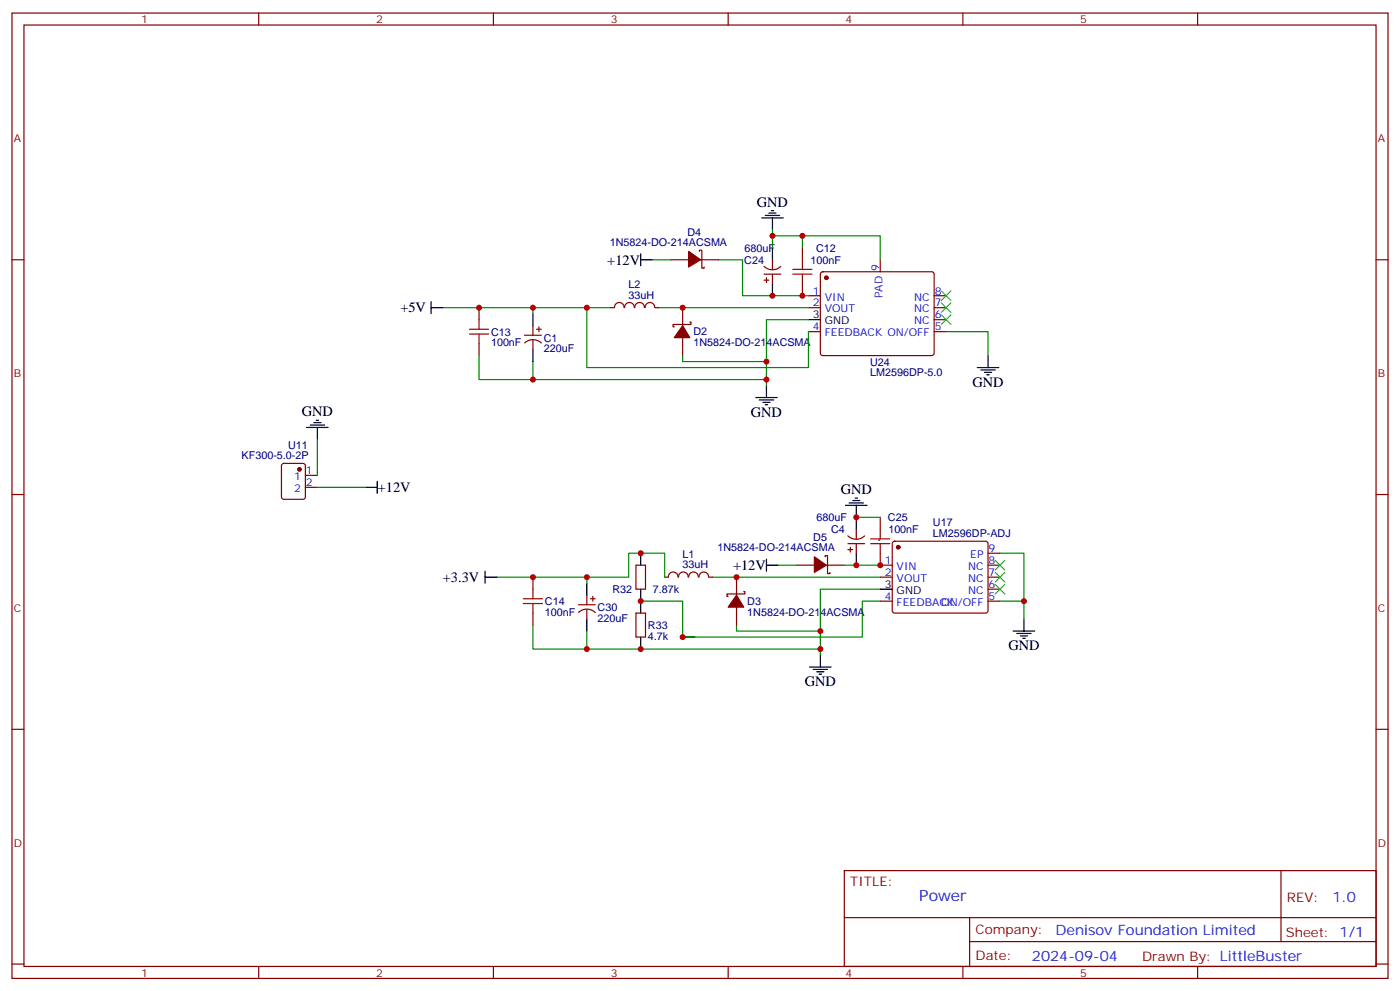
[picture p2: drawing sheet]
<svg xmlns="http://www.w3.org/2000/svg" width="412mm" height="292mm" viewBox="0 0 412 292" stroke-linecap="round" stroke-linejoin="round" font-family="sans-serif">
<g fill="none" stroke="#870000" stroke-width=".35">
<path d="M3.5 3.8h405.4v284.4h-405.4zM7.1 7.4h398.2v277.3h-398.2zM76.2 3.8v3.6M145.3 3.8v3.6M214.5 3.8v3.6M283.6 3.8v3.6M352.8 3.8v3.6M3.5 76.5h3.6M197.6 76.5h5.2M206 74v-.3h.7v5.3h.7v-.4M206.4 76.5h5.3M225.1 78.4a3.5 3.5 0 0 0 4.9 .1"/>
<path d="M227.5 76.5v2.8M236.4 73v3.5M259.3 76.5v3.5M405.3 76.5h3.6M141.1 90.6v3.6M154.5 98.7h5M157 95.9v2.8M158 97h1.5M158.7 96.3v1.4M179.9 90.6h1.1M181 90.6a1.41 1.41 0 0 1 1.4-1.5 1.41 1.41 0 0 1 1.4 1.5M184 90.6a1.41 1.41 0 0 1 1.4-1.5 1.41 1.41 0 0 1 1.4 1.5"/>
<path d="M187 90.6a1.41 1.41 0 0 1 1.4-1.5 1.41 1.41 0 0 1 1.4 1.5M190 90.6a1.41 1.41 0 0 1 1.4-1.5 1.41 1.41 0 0 1 1.4 1.5M193 90.6h1M201.1 90.6v5.3M201.1 99.4v5.3M203.2 94.9h.4v.7h-5.3v.7h.3M225.1 80.8h4.9M225.1 82.5h1.4M225.8 81.8v1.4M227.5 80.8v2.8M236.4 83.6v3.5M238.1 87.1h3.6"/>
<path d="M238.1 90.6h3.6M238.1 97.7h3.6M241.9 80.3l.5-.3h32.1l.5 .3 .2 .5-.1 23.5-.6 .4h-32.4l-.4-.7v-23.2zM275.2 87.1h3.5M275.2 90.6h3.5M275.2 97.7h3.5M275.2 94.2h3.5M141.1 101.2v3.5M154.6 101a3.5 3.5 0 0 1 4.9 0M157 100.2v2.8M83.1 136.7l.5-.2h5.7l.6 .4 .1 9.5-.5 .6-5.9 .1-.6-.5-.1-9.4zM3.5 145.7h3.6"/>
<path d="M90 140h3.5M90 143.5h3.5M249.8 157.8a3.5 3.5 0 0 0 4.9 .1M252.2 155.9v2.8M259.3 152.4v3.5M263.1 159.6l.4-.2h26.8l.5 .2 .2 .5v20.1l-.7 .4-27-.1-.5-.6v-19.8zM405.3 145.7h3.6M157 170v3.5M170.4 178.1h4.9M172.9 175.3v2.8M172.9 179.5v2.9M173.9 176.4h1.4"/>
<path d="M174.6 175.6v1.5M187.3 166.5h2.8v7h-2.8zM195.8 170h1M196.9 170a1.41 1.41 0 0 1 1.4-1.5 1.41 1.41 0 0 1 1.4 1.5M199.9 170a1.41 1.41 0 0 1 1.4-1.5 1.41 1.41 0 0 1 1.4 1.5M202.9 170a1.41 1.41 0 0 1 1.4-1.5 1.41 1.41 0 0 1 1.4 1.5M205.9 170a1.41 1.41 0 0 1 1.4-1.5 1.41 1.41 0 0 1 1.4 1.5M208.8 170h1.1M217 170v5.3M217 178.8v5.3M219.1 174.2h.3v.7h-5.3v.7h.4M234.6 166.5h5.3"/>
<path d="M243.1 164v-.3h.7v5.2h.7v-.3M243.4 166.5h5.3M249.8 160.1h4.9M249.8 161.9h1.4M250.5 161.2v1.4M252.2 160.1v2.8M259.3 162.9v3.6h3.5M259.3 170h3.5M259.3 177.1h3.5M291 166.5h3.6M291 170h3.6M291 177.1h3.6"/>
<path d="M291 173.5h3.6M291 162.9h3.6M157 180.6v3.5M170.4 180.4a3.5 3.5 0 0 1 4.9 0M187.3 180.6h2.8v7h-2.8zM3.5 214.8h3.6M405.3 214.8h3.6M248.7 256.4h156.6v28.3h-156.6zM377.3 256.5v20.8M248.7 270.3h156.5M285.6 277.3h119.6M285.6 270.3v14.1"/>
<path d="M3.5 284h3.6M76.2 284.7v3.5M145.3 284.7v3.5M214.5 284.7v3.5M283.6 284.7v3.5M352.8 284.7v3.5M405.3 284h3.6"/>
</g>
<g fill="#870000" stroke="#870000" stroke-width=".35">
<path d="M201.1 95.9l2.1 3.5h-4.6z"/>
<path d="M217 175.3l2.1 3.5h-4.6z"/>
<path d="M202.8 74l3.6 2.5-3.6 2.1z"/>
<path d="M239.9 164l3.5 2.5-3.5 2.1z"/>
<circle cx="88.2" cy="138.3" r=".53"/>
<circle cx="243.4" cy="81.8" r=".53"/>
<circle cx="264.6" cy="161.2" r=".53"/>
</g>
<g fill="none" stroke="#000" stroke-width=".35">
<path d="M188.7 76.5h3.6M188.7 74.8v3.5M224.4 64.2h6.3M225.4 63.5h4.3M226.5 62.8h2.1M227.2 62.1h.7M227.5 64.2v3.5M227.5 73v3.5M127 90.6h3.5M127 88.9v3.5M157 92.4v3.5M227.5 83.6v3.5"/>
<path d="M238.1 94.2h3.6M157 103v3.5M222.6 117.1h6.4M223.7 117.8h4.2M224.7 118.5h2.1M225.4 119.2h.7M225.8 113.6v3.5M287.9 108.3h6.3M288.9 109h4.3M290 109.7h2.1M290.7 110.4h.7M291 104.7v3.6"/>
<path d="M90.3 125.9h6.4M91.4 125.2h4.2M92.4 124.5h2.1M93.1 123.8h.7M93.5 125.9v3.5M107.6 143.5h3.5M111.1 141.8v3.5M249.1 148.8h6.3M250.1 148.1h4.3M251.2 147.4h2.1M251.9 146.7h.7M252.2 148.8v7.1"/>
<path d="M142.9 170h3.5M142.9 168.2v3.6M172.9 171.8v3.5M188.7 162.9v3.6M188.7 173.5v7.1M225.8 164.7v3.5M225.8 166.5h3.5M252.2 162.9v3.6M259.3 173.5h3.5M172.9 182.4v3.5M188.7 187.6v3.6M238.5 196.5h6.3"/>
<path d="M239.5 197.2h4.3M240.6 197.9h2.1M241.3 198.6h.7M241.7 192.9v3.6M298.4 185.9h6.4M299.5 186.6h4.2M300.6 187.3h2.1M301.3 188h.7M301.6 182.4v3.5"/>
</g>
<g fill="none" stroke="#008700" stroke-width=".35">
<path d="M192.3 76.5h5.3M211.7 76.5h7v10.6h19.4M227.5 69.5h31.8v7M227.5 67.7v5.3M236.4 69.5v3.5M130.5 90.6h26.5M172.9 90.6h-15.9v1.8M179.9 90.6h-7v17.7h65.2v-10.6M194 90.6h44.1M238.1 94.2h-12.3v19.4M278.7 97.7h12.3v7M141.1 104.7v7.1h15.9"/>
<path d="M157 106.5v5.3h68.8M201.1 104.7v1.8h24.7M93.5 129.4v10.6M93.5 143.5h14.1M252.2 152.4h7.1M146.4 170h26.5M188.7 177.1h12.4v10.5M195.8 170v-7.1h-10.6v7.1h-12.3v1.8M209.9 170h49.4M229.3 166.5h5.3M248.7 166.5h10.6M259.3 177.1h-5.3v10.5h-52.9h3.5h-1.8"/>
<path d="M259.3 173.5h-17.6v19.4M294.6 162.9h7v19.5M294.6 177.1h7M157 184.1v7.1h15.9M172.9 185.9v5.3h68.8M217 184.1v1.8h24.7"/>
</g>
<path d="M277.3 92.7l2.8 2.9M277.3 89.2l2.8 2.8M277.3 85.7l2.8 2.8M280.1 92.7l-2.8 2.9M280.1 89.2l-2.8 2.8M280.1 85.7l-2.8 2.8M293.2 172.1l2.8 2.8M293.2 168.6l2.8 2.8M293.2 165.1l2.8 2.8M296 172.1l-2.8 2.8M296 168.6l-2.8 2.8M296 165.1l-2.8 2.8" fill="none" stroke="#3c3" stroke-width=".35"/>
<g fill="none" stroke="#a10000" stroke-width=".35">
<path d="M233.5 79.3h5.7M236.4 76.5v2.8M138.3 97h5.6M138.3 98.4h5.6M141.1 94.2v2.8M141.1 98.4v2.8M233.5 80.8h5.7M236.4 80.8v2.8M256.5 158.7h5.6M259.3 155.9v2.8M154.2 176.4h5.6M154.2 177.8h5.6"/>
<path d="M157 173.5v2.9M157 177.8v2.8M256.5 160.1h5.6M259.3 160.1v2.8"/>
</g>
<circle cx="258.8" cy="159.1" r=".18" fill="#000"/>
<g fill="#c00">
<circle cx="225.8" cy="106.5" r=".88"/>
<circle cx="172.9" cy="90.6" r=".88"/>
<circle cx="157" cy="90.6" r=".88"/>
<circle cx="225.8" cy="111.8" r=".88"/>
<circle cx="241.7" cy="191.2" r=".88"/>
<circle cx="172.9" cy="170" r=".88"/>
<circle cx="241.7" cy="185.9" r=".88"/>
<circle cx="227.5" cy="69.5" r=".88"/>
<circle cx="201.1" cy="90.6" r=".88"/>
<circle cx="227.5" cy="87.1" r=".88"/>
<circle cx="252.2" cy="166.5" r=".88"/>
<circle cx="236.4" cy="87.1" r=".88"/>
<circle cx="236.4" cy="69.5" r=".88"/>
<circle cx="141.1" cy="90.6" r=".88"/>
<circle cx="157" cy="111.8" r=".88"/>
<circle cx="157" cy="170" r=".88"/>
<circle cx="172.9" cy="191.2" r=".88"/>
<circle cx="259.3" cy="166.5" r=".88"/>
<circle cx="252.2" cy="152.4" r=".88"/>
<circle cx="188.7" cy="191.2" r=".88"/>
<circle cx="188.7" cy="177.1" r=".88"/>
<circle cx="188.7" cy="162.9" r=".88"/>
<circle cx="217" cy="170" r=".88"/>
<circle cx="201.1" cy="187.6" r=".88"/>
<circle cx="301.6" cy="177.1" r=".88"/>
</g>
<text font-size="4.6" fill="#00f" x="270.8" y="265.5">Power</text>
<g font-size="4.2">
<text x="223" y="60.9">GND</text>
<text x="178.9" y="77.9">+12V</text>
<text x="117.9" y="92">+5V</text>
<text x="286.5" y="113.9">GND</text>
<text x="88.9" y="122.7">GND</text>
<text x="221.2" y="122.7">GND</text>
<text x="111.3" y="144.9">+12V</text>
<text x="247.6" y="145.6">GND</text>
<text x="215.9" y="167.9">+12V</text>
<text x="130.5" y="171.4">+3.3V</text>
<text x="297" y="191.5">GND</text>
<text x="237.1" y="202.1">GND</text>
</g>
<g font-size="4.2" fill="#00f">
<text x="392.5" y="265.7">1.0</text>
<text x="310.9" y="275.3">Denisov Foundation Limited</text>
<text x="304" y="283.1">2024-09-04</text>
</g>
<g font-size="3.9" fill="#800">
<text x="250.5" y="261">TITLE:</text>
<text x="379.1" y="265.7">REV:</text>
<text x="287.4" y="275.2">Company:</text>
<text x="378.7" y="275.8">Sheet: 1/1</text>
<text x="287.4" y="282.9">Date:</text>
<text x="336.4" y="283">Drawn By: LittleBuster</text>
</g>
<g font-size="3.2" fill="#800">
<text x="41.6" y="6.8">1</text>
<text x="110.8" y="6.8">2</text>
<text x="179.9" y="6.8">3</text>
<text x="249.1" y="6.8">4</text>
<text x="318.2" y="6.8">5</text>
<text x="4.1" y="41.9">A</text>
<text x="405.9" y="41.9">A</text>
<text x="4.1" y="111.1">B</text>
<text x="405.9" y="111.1">B</text>
<text x="4.1" y="180.2">C</text>
<text x="405.9" y="180.2">C</text>
<text x="4.1" y="249.4">D</text>
<text x="405.9" y="249.4">D</text>
<text x="41.6" y="287.7">1</text>
<text x="110.8" y="287.7">2</text>
<text x="179.9" y="287.7">3</text>
<text x="249.1" y="287.7">4</text>
<text x="318.2" y="287.7">5</text>
</g>
<g font-size="3.2" fill="#000080">
<text x="202.5" y="69.5">D4</text>
<text x="179.6" y="72.4">1N5824-DO-214ACSMA</text>
<text x="219.2" y="77.7">C24</text>
<text x="219.3" y="74.1">680uF</text>
<text x="238.7" y="77.7">100nF</text>
<text x="240.4" y="74.1">C12</text>
<text x="185.1" y="88">33uH</text>
<text x="185.1" y="84.9">L2</text>
<text x="144.6" y="102">100nF</text>
<text x="144.6" y="98.8">C13</text>
<text x="160.2" y="100.6">C1</text>
<text x="204.3" y="102">1N5824-DO-214ACSMA</text>
<text x="204.3" y="98.8">D2</text>
<text x="160.2" y="103.7">220uF</text>
<text x="256.3" y="107.7">U24</text>
<text x="256.3" y="110.9">LM2596DP-5.0</text>
<text x="71.2" y="135.3">KF300-5.0-2P</text>
<text x="84.9" y="132.1">U11</text>
<text x="240.5" y="153.5">680uF</text>
<text x="261.6" y="153.5">C25</text>
<text x="274.8" y="155.1">U17</text>
<text x="239.6" y="159.4">D5</text>
<text x="244.8" y="157">C4</text>
<text x="261.7" y="157">100nF</text>
<text x="274.8" y="158.2">LM2596DP-ADJ</text>
<text x="201" y="167.4">33uH</text>
<text x="201" y="164.2">L1</text>
<text x="211.4" y="162.3">1N5824-DO-214ACSMA</text>
<text x="160.5" y="178.2">C14</text>
<text x="176" y="180">C30</text>
<text x="180.4" y="174.7">R32</text>
<text x="192.3" y="174.7">7.87k</text>
<text x="220.1" y="178.2">D3</text>
<text x="160.5" y="181.4">100nF</text>
<text x="176" y="183.1">220uF</text>
<text x="190.9" y="185.3">R33</text>
<text x="220.1" y="181.4">1N5824-DO-214ACSMA</text>
<text x="190.9" y="188.4">4.7k</text>
</g>
<g font-size="3.2" fill="#00f">
<text x="258.9" y="79.9" transform="rotate(-90 258.9 79.9)">9</text>
<text x="239.5" y="86.7">1</text>
<text x="243" y="88.5">VIN</text>
<text x="260" y="87.9" transform="rotate(-90 260 87.9)">PAD</text>
<text x="269.3" y="88.5">NC</text>
<text x="275.3" y="86.7">8</text>
<text x="239.5" y="90.3">2</text>
<text x="243" y="92">VOUT</text>
<text x="269.3" y="95.6">NC</text>
<text x="269.3" y="92">NC</text>
<text x="275.3" y="93.8">6</text>
<text x="275.3" y="90.3">7</text>
<text x="239.5" y="97.3">4</text>
<text x="243" y="99.1">FEEDBACK ON/OFF</text>
<text x="275.3" y="97.3">5</text>
<text x="86.6" y="141.4">1</text>
<text x="90.1" y="139.7">1</text>
<text x="90.1" y="143.2">2</text>
<text x="86.6" y="145">2</text>
<text x="260.6" y="166.1">1</text>
<text x="264.1" y="167.9">VIN</text>
<text x="285.1" y="167.9">NC</text>
<text x="285.8" y="164.4">EP</text>
<text x="291.2" y="166.1">8</text>
<text x="291.2" y="162.6">9</text>
<text x="260.6" y="169.7">2</text>
<text x="264.1" y="171.4">VOUT</text>
<text x="285.1" y="171.4">NC</text>
<text x="291.2" y="173.2">6</text>
<text x="291.2" y="169.7">7</text>
<text x="260.6" y="176.7">4</text>
<text x="264.1" y="178.5">FEEDBACK</text>
<text x="277.3" y="178.5">ON/OFF</text>
<text x="285.1" y="174.9">NC</text>
<text x="291.2" y="176.7">5</text>
</g>
<g font-size="3.2">
<text x="239.5" y="93.8">3</text>
<text x="243" y="95.6">GND</text>
<text x="260.6" y="173.2">3</text>
<text x="264.1" y="174.9">GND</text>
</g>
</svg>
